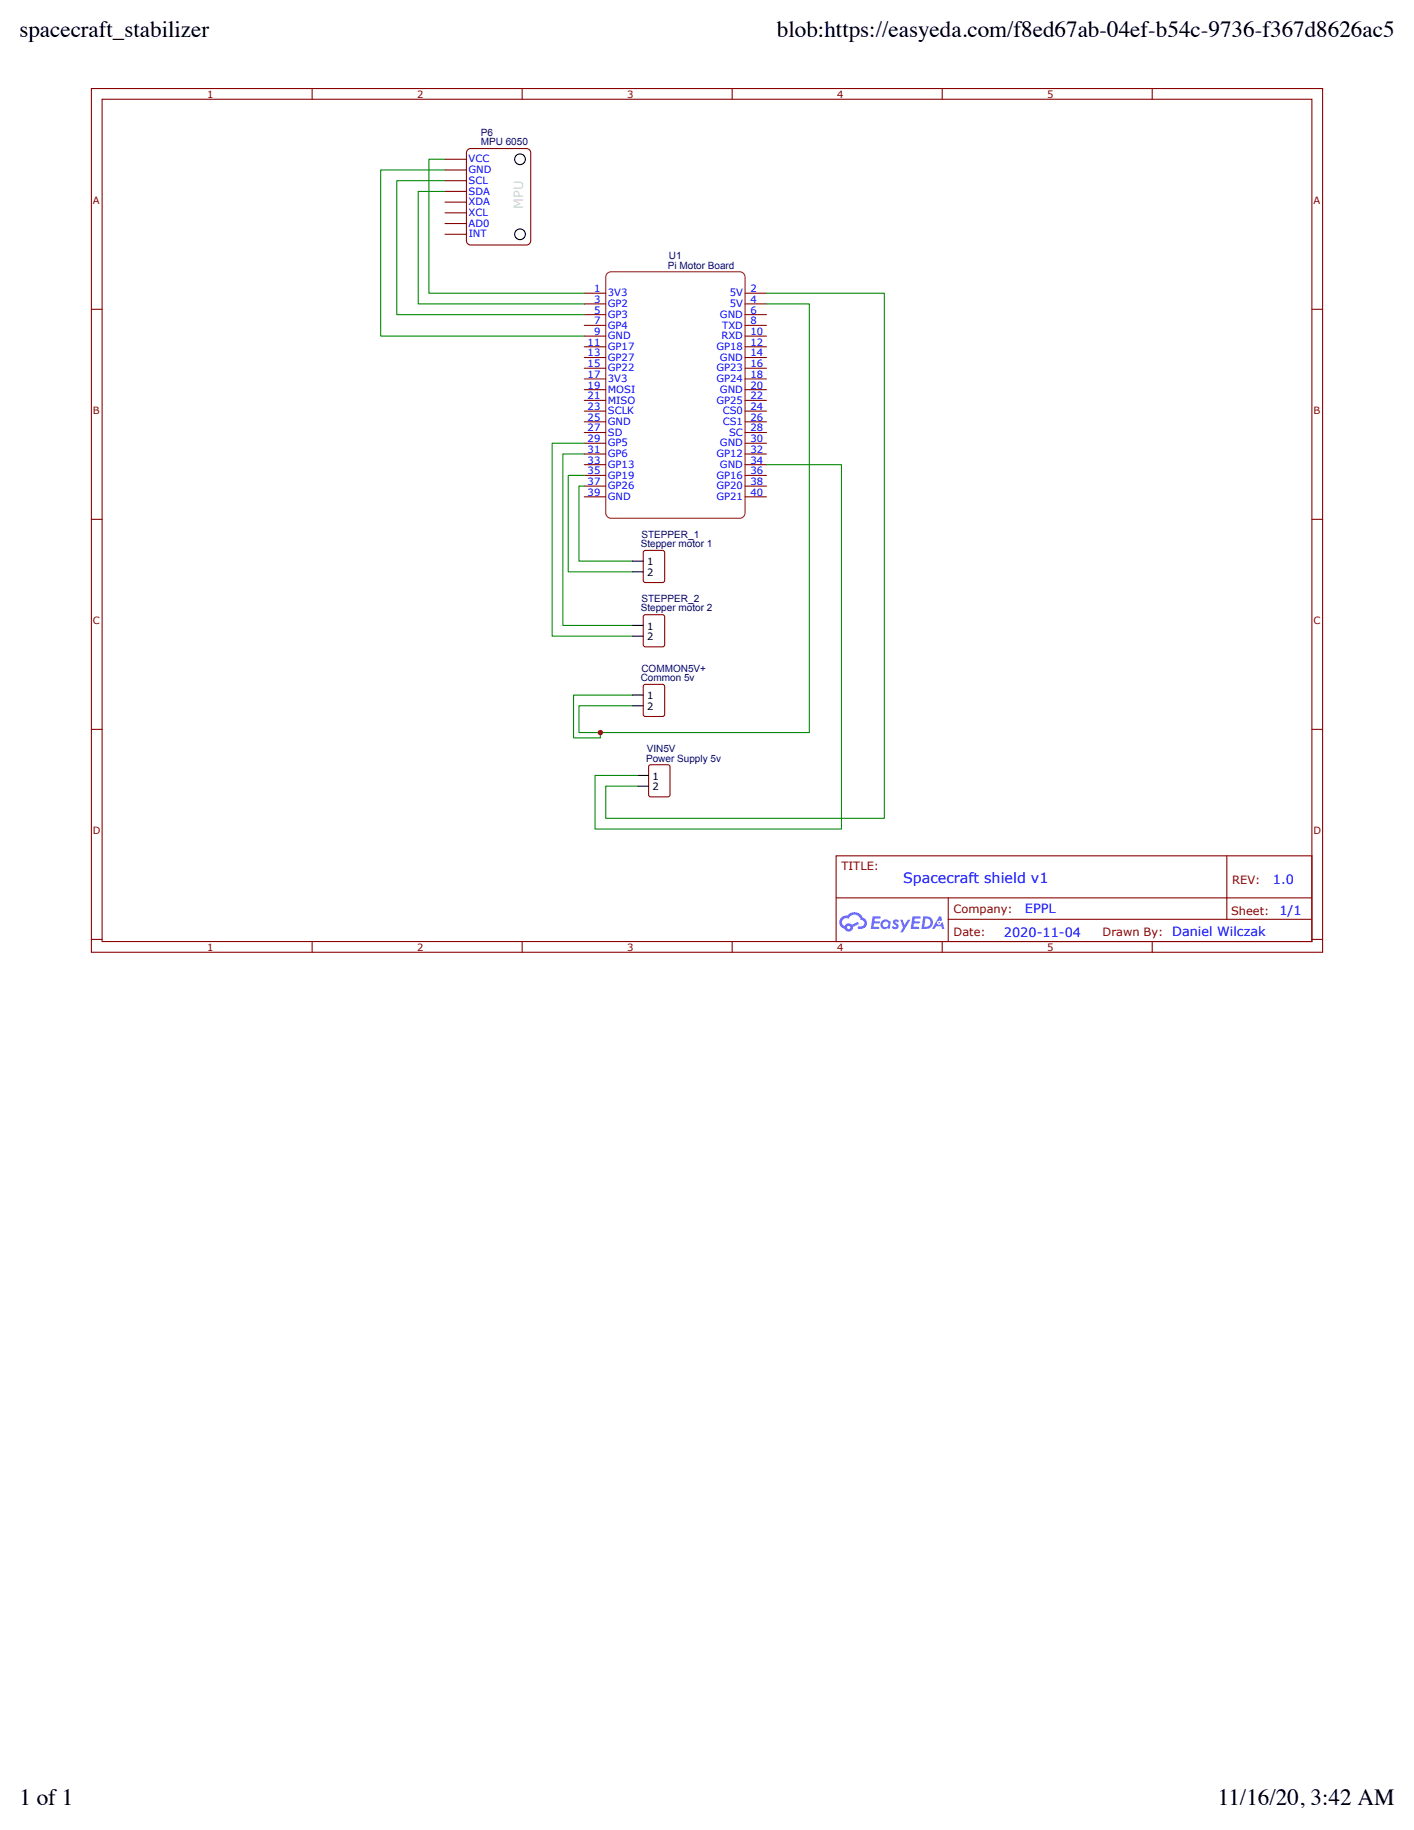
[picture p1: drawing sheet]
<svg xmlns="http://www.w3.org/2000/svg" width="216mm" height="279mm" viewBox="0 0 216 279" stroke-linecap="round" stroke-linejoin="round" font-family="sans-serif">
<g fill="none" stroke="#800" stroke-width=".16">
<path d="M14 13.5h187.9v131.9h-187.9zM15.6 15.2h184.7v128.6h-184.7zM47.7 13.5v1.7M79.7 13.5v1.7M111.8 13.5v1.7M143.9 13.5v1.7M175.9 13.5v1.7M14 47.2h1.6M200.3 47.2h1.6M14 79.3h1.6M200.3 79.3h1.6M14 111.4h1.6"/>
<path d="M200.3 111.4h1.6M127.7 130.7h72.6v13.1h-72.6zM127.7 137.1h72.5M144.8 137.1v6.5M187.3 130.7v9.7M14 143.4h1.6M47.7 143.8v1.6M79.7 143.8v1.6M111.8 143.8v1.6M143.9 143.8v1.6M144.8 140.4h55.4M175.9 143.8v1.6"/>
<path d="M200.3 143.4h1.6"/>
</g>
<g fill="#58f">
<path d="M136.5 140.5l.3-.1h.3l.2 .2-.2 .3a.22 .22 0 0 0-.2-.2 .22 .22 0 0 0-.2 .1 .67 .67 0 0 1 .4 .9l-.6 .2-.4-.3 .3-.3 .3 .2 .2-.1a.82 .82 0 0 1-.5-.8z"/>
<path d="M137.5 140.4h.3l.3 .9 .5-.9h.4l-1.2 2h-.3l.4-.8z"/>
<path d="M133.2 139.9l1.2 .1 .1 .1-.2 .1h-.7l-.1 .4h.7l.2 .2-.2 .2h-.7l-.1 .5h.7h.1v.3h-1.2z"/>
<path d="M139.3 139.9l1.2 .1 .1 .1-.2 .1h-.7l-.1 .4h.7l.2 .2-.2 .2h-.7l-.1 .5h.7h.1v.3h-1.3z"/>
<path d="M143.4 139.9h.3l.2 .6-.3 .1a.33 .33 0 0 0-.5 .2 .33 .33 0 0 0 .2 .4 .33 .33 0 0 0 .4-.3l.2-.1 .3 1h-.4l-.1-.4h-.8l-.2 .4h-.4z"/>
<path d="M141 139.9l-.3 1.9h.6a.98 .98 0 0 0 1.1-.9 .98 .98 0 0 0-1.1-1zM141.3 140.2a.66 .66 0 0 1 .8 .8 .66 .66 0 0 1-1 .5z"/>
<path d="M134.7 140.6a.72 .72 0 0 0-.1 1 .72 .72 0 0 0 1 .1l.3 .1 .1-1-.3-.2a.68 .68 0 0 0-1 0zM134.7 141.1a.45 .45 0 0 1 .9 0 .45 .45 0 0 1-.9 0z"/>
<path d="M128.5 140.1a1.01 1.01 0 0 0 .4 1.7 .67 .67 0 0 0 .8 .4 .67 .67 0 0 0 .5-.7l1-.4-.2-.4-.9 .5a.68 .68 0 0 0-1.1 .2 .64 .64 0 0 1-.4-.9 .64 .64 0 0 1 1-.2 .98 .98 0 0 1 1-.6 .98 .98 0 0 1 .8 .7 .53 .53 0 0 1 .6 .7 .53 .53 0 0 1-.8 .3l-.2 .1v.3a.92 .92 0 0 0 1.3-.5 .92 .92 0 0 0-.6-1.2 1.45 1.45 0 0 0-2.4-.3h-.4zM129.3 141.6a.25 .25 0 0 1 .5 0 .25 .25 0 0 1-.5 0z"/>
<circle cx="143.4" cy="140.9" r=".12"/>
</g>
<path d="M92.7 41.7l.6-.2h19.6a.82 .82 0 0 1 .9 .8v36a.82 .82 0 0 1-.9 .8h-19.6a.82 .82 0 0 1-.8-.8v-36z" fill="none" stroke="#8d2323" stroke-width=".16"/>
<g fill="none" stroke="#800" stroke-width=".16">
<path d="M89.2 44.8h3.3M89.2 46.4h3.3M89.2 48h3.3M89.2 49.7h3.3M89.2 51.3h3.3M89.2 52.9h3.3M89.2 54.6h3.3M89.2 56.2h3.3M89.2 57.9h3.3M89.2 59.5h3.3M113.8 44.8h3.2M113.8 46.4h3.2"/>
<path d="M113.8 48h3.2M113.8 49.7h3.2M113.8 51.3h3.2M113.8 52.9h3.2M113.8 54.6h3.2M113.8 56.2h3.2M113.8 57.9h3.2M113.8 59.5h3.2M89.2 61.1h3.3M89.2 62.8h3.3M89.2 64.4h3.3M89.2 66h3.3"/>
<path d="M89.2 67.7h3.3M89.2 69.3h3.3M89.2 70.9h3.3M89.2 72.6h3.3M89.2 74.2h3.3M89.2 75.9h3.3M113.8 61.1h3.2M113.8 62.8h3.2M113.8 64.4h3.2M113.8 66h3.2M113.8 67.7h3.2M113.8 69.3h3.2"/>
<path d="M113.8 70.9h3.2M113.8 72.6h3.2M113.8 74.2h3.2M113.8 75.9h3.2"/>
</g>
<path d="M71.4 22.9l.5-.2h8.5a.66 .66 0 0 1 .6 .6v13.5a.66 .66 0 0 1-.6 .6h-8.5a.66 .66 0 0 1-.7-.6v-13.5z" fill="#fff"/>
<path d="M71.4 22.9l.5-.2h8.5a.66 .66 0 0 1 .6 .6v13.5a.66 .66 0 0 1-.6 .6h-8.5a.66 .66 0 0 1-.7-.6v-13.5z" fill="none" stroke="#800000" stroke-width=".16"/>
<path d="M67.9 24.3h3.3M67.9 26h3.3M67.9 27.6h3.3M67.9 29.2h3.3M67.9 30.9h3.3M67.9 32.5h3.3M67.9 34.1h3.3M67.9 35.8h3.3M98.3 84.2l.2-.2h2.7l.2 .2 .1 4.4-.2 .3h-2.8l-.2-.1zM98.4 93.9h2.8l.2 .1 .1 4.4-.2 .3-2.8 .1-.2-.2-.1-4.4zM98.3 104.6l.2-.1h2.7l.2 .1 .1 4.5-.2 .2-2.8 .1-.2-.2zM99.2 116.8h2.8l.3 .1v4.4l-.2 .3-2.7 .1-.3-.2-.1-4.4z" fill="none" stroke="#800" stroke-width=".16"/>
<g fill="none" stroke="#000" stroke-width=".16">
<path d="M96.6 85.7h1.6M96.6 87.3h1.6M96.6 95.5h1.6M96.6 97.1h1.6M96.6 106.1h1.6M96.6 107.8h1.6M97.4 118.4h1.6M97.4 120h1.6"/>
<circle cx="79.4" cy="24.3" r=".82"/>
<circle cx="79.4" cy="35.8" r=".82"/>
</g>
<path d="M67.9 24.3h-2.4v20.5h23.7M67.9 26h-9.8v25.3h31.1M67.9 27.6h-7.3v20.4h28.6M67.9 29.2h-4v17.2h25.3M117 46.4h6.6v65.4h-35.2v-4h8.2M117 44.8h18v80.1h-42.5v-4.9h4.9M89.2 74.2h-.8v11.5h8.2M89.2 72.6h-2.4v14.7h9.8M89.2 69.3h-3.3v26.2h10.7M89.2 67.7h-4.9v29.4h12.3M117 70.9h11.5v55.7h-37.6v-8.2h6.5M96.6 106.1h-9v6.6h4.1v-.9" fill="none" stroke="#080" stroke-width=".16"/>
<circle cx="91.7" cy="111.8" r=".41" fill="#c00"/>
<g font-size="3.5">
<text x="3" y="5.6">spacecraft_stabilizer</text>
<text x="118.6" y="5.6">blob:https://easyeda.com/f8ed67ab-04ef-b54c-9736-f367d8626ac5</text>
<text x="3" y="275.6">1 of 1</text>
<text x="185.9" y="275.6">11/16/20, 3:42 AM</text>
</g>
<text font-size="2.2" fill="#00f" x="137.9" y="134.9">Spacecraft shield v1</text>
<text font-size="2" fill="#ccc" x="79.9" y="31.9" transform="rotate(-90 79.9 31.9)">MPU</text>
<g font-size="2" fill="#00f">
<text x="194.4" y="135">1.0</text>
<text x="153.3" y="143">2020-11-04</text>
<text x="156.5" y="139.4">EPPL</text>
<text x="195.3" y="139.7">1/1</text>
</g>
<g font-size="1.7" fill="#800">
<text x="128.5" y="132.8">TITLE:</text>
<text x="188.1" y="135">REV:</text>
<text x="145.6" y="142.9">Date:</text>
<text x="145.6" y="139.4">Company:</text>
<text x="168.3" y="143">Drawn By: Daniel Wilczak</text>
<text x="188" y="139.7">Sheet:</text>
</g>
<g font-size="1.5" fill="#800">
<text x="31.6" y="14.9">1</text>
<text x="63.7" y="14.9">2</text>
<text x="95.8" y="14.9">3</text>
<text x="127.8" y="14.9">4</text>
<text x="159.9" y="14.9">5</text>
<text x="14.2" y="31.2">A</text>
<text x="200.6" y="31.2">A</text>
<text x="14.2" y="63.3">B</text>
<text x="200.6" y="63.3">B</text>
<text x="14.2" y="95.3">C</text>
<text x="200.6" y="95.3">C</text>
<text x="14.2" y="127.4">D</text>
<text x="200.6" y="127.4">D</text>
<text x="31.6" y="145.1">1</text>
<text x="63.7" y="145.1">2</text>
<text x="95.8" y="145.1">3</text>
<text x="127.8" y="145.1">4</text>
<text x="159.9" y="145.1">5</text>
</g>
<g font-size="1.5" fill="#000080">
<text x="73.4" y="22.2">MPU 6050</text>
<text x="73.4" y="20.7">P6</text>
<text x="102" y="41">Pi Motor Board</text>
<text x="102.1" y="39.5">U1</text>
<text x="97.8" y="83.5">Stepper motor 1</text>
<text x="97.9" y="82.1">STEPPER_1</text>
<text x="97.8" y="93.4">Stepper motor 2</text>
<text x="97.9" y="91.9">STEPPER_2</text>
<text x="97.8" y="104">Common 5v</text>
<text x="97.9" y="102.5">COMMON5V+</text>
<text x="98.6" y="116.3">Power Supply 5v</text>
<text x="98.8" y="114.8">VIN5V</text>
</g>
<g font-size="1.5" fill="#00f">
<text x="71.5" y="26.4">GND</text>
<text x="71.5" y="29.7">SDA</text>
<text x="71.5" y="24.8">VCC</text>
<text x="71.5" y="28.1">SCL</text>
<text x="71.5" y="31.4">XDA</text>
<text x="71.5" y="33">XCL</text>
<text x="71.5" y="34.6">AD0</text>
<text x="71.6" y="36.2">INT</text>
<text x="90.7" y="44.6">1</text>
<text x="90.7" y="46.2">3</text>
<text x="90.7" y="47.9">5</text>
<text x="92.8" y="45.3">3V3</text>
<text x="92.8" y="46.9">GP2</text>
<text x="111.4" y="45.3">5V</text>
<text x="111.4" y="46.9">5V</text>
<text x="114.6" y="44.6">2</text>
<text x="114.6" y="46.2">4</text>
<text x="114.6" y="47.9">6</text>
<text x="89.7" y="52.8">11</text>
<text x="90.7" y="49.5">7</text>
<text x="90.7" y="51.1">9</text>
<text x="92.8" y="48.5">GP3</text>
<text x="92.8" y="50.2">GP4</text>
<text x="92.8" y="51.8">GND</text>
<text x="92.8" y="53.4">GP17</text>
<text x="109.4" y="53.4">GP18</text>
<text x="109.9" y="48.5">GND</text>
<text x="110.1" y="51.8">RXD</text>
<text x="110.3" y="50.2">TXD</text>
<text x="114.6" y="49.5">8</text>
<text x="114.6" y="51.1">10</text>
<text x="114.6" y="52.8">12</text>
<text x="89.7" y="54.4">13</text>
<text x="89.7" y="56.1">15</text>
<text x="89.7" y="57.7">17</text>
<text x="89.7" y="59.3">19</text>
<text x="92.8" y="55.1">GP27</text>
<text x="92.8" y="56.7">GP22</text>
<text x="92.8" y="58.3">3V3</text>
<text x="92.8" y="60">MOSI</text>
<text x="109.4" y="56.7">GP23</text>
<text x="109.4" y="58.3">GP24</text>
<text x="109.9" y="55.1">GND</text>
<text x="109.9" y="60">GND</text>
<text x="114.6" y="54.4">14</text>
<text x="114.6" y="56.1">16</text>
<text x="114.6" y="57.7">18</text>
<text x="114.6" y="59.3">20</text>
<text x="89.7" y="61">21</text>
<text x="89.7" y="62.6">23</text>
<text x="89.7" y="64.2">25</text>
<text x="89.7" y="65.9">27</text>
<text x="92.8" y="61.6">MISO</text>
<text x="92.8" y="63.3">SCLK</text>
<text x="92.8" y="64.9">GND</text>
<text x="109.4" y="61.6">GP25</text>
<text x="110.3" y="63.3">CS0</text>
<text x="110.3" y="64.9">CS1</text>
<text x="114.6" y="61">22</text>
<text x="114.6" y="62.6">24</text>
<text x="114.6" y="64.2">26</text>
<text x="114.6" y="65.9">28</text>
<text x="89.7" y="67.5">29</text>
<text x="89.7" y="69.1">31</text>
<text x="89.7" y="70.8">33</text>
<text x="92.8" y="66.5">SD</text>
<text x="92.8" y="68.2">GP5</text>
<text x="92.8" y="69.8">GP6</text>
<text x="92.8" y="71.4">GP13</text>
<text x="109.4" y="69.8">GP12</text>
<text x="109.9" y="68.2">GND</text>
<text x="109.9" y="71.4">GND</text>
<text x="111.3" y="66.5">SC</text>
<text x="114.6" y="67.5">30</text>
<text x="114.6" y="69.1">32</text>
<text x="114.6" y="70.8">34</text>
<text x="89.7" y="72.4">35</text>
<text x="89.7" y="74.1">37</text>
<text x="89.7" y="75.7">39</text>
<text x="92.8" y="73.1">GP19</text>
<text x="92.8" y="74.7">GP26</text>
<text x="92.8" y="76.3">GND</text>
<text x="109.4" y="73.1">GP16</text>
<text x="109.4" y="74.7">GP20</text>
<text x="109.4" y="76.3">GP21</text>
<text x="114.6" y="72.4">36</text>
<text x="114.6" y="74.1">38</text>
<text x="114.6" y="75.7">40</text>
</g>
<g font-size="1.5">
<text x="98.8" y="86.3">1</text>
<text x="98.8" y="88">2</text>
<text x="98.8" y="96.1">1</text>
<text x="98.8" y="97.8">2</text>
<text x="98.8" y="106.8">1</text>
<text x="98.8" y="108.4">2</text>
<text x="99.6" y="119">1</text>
<text x="99.6" y="120.7">2</text>
</g>
</svg>
